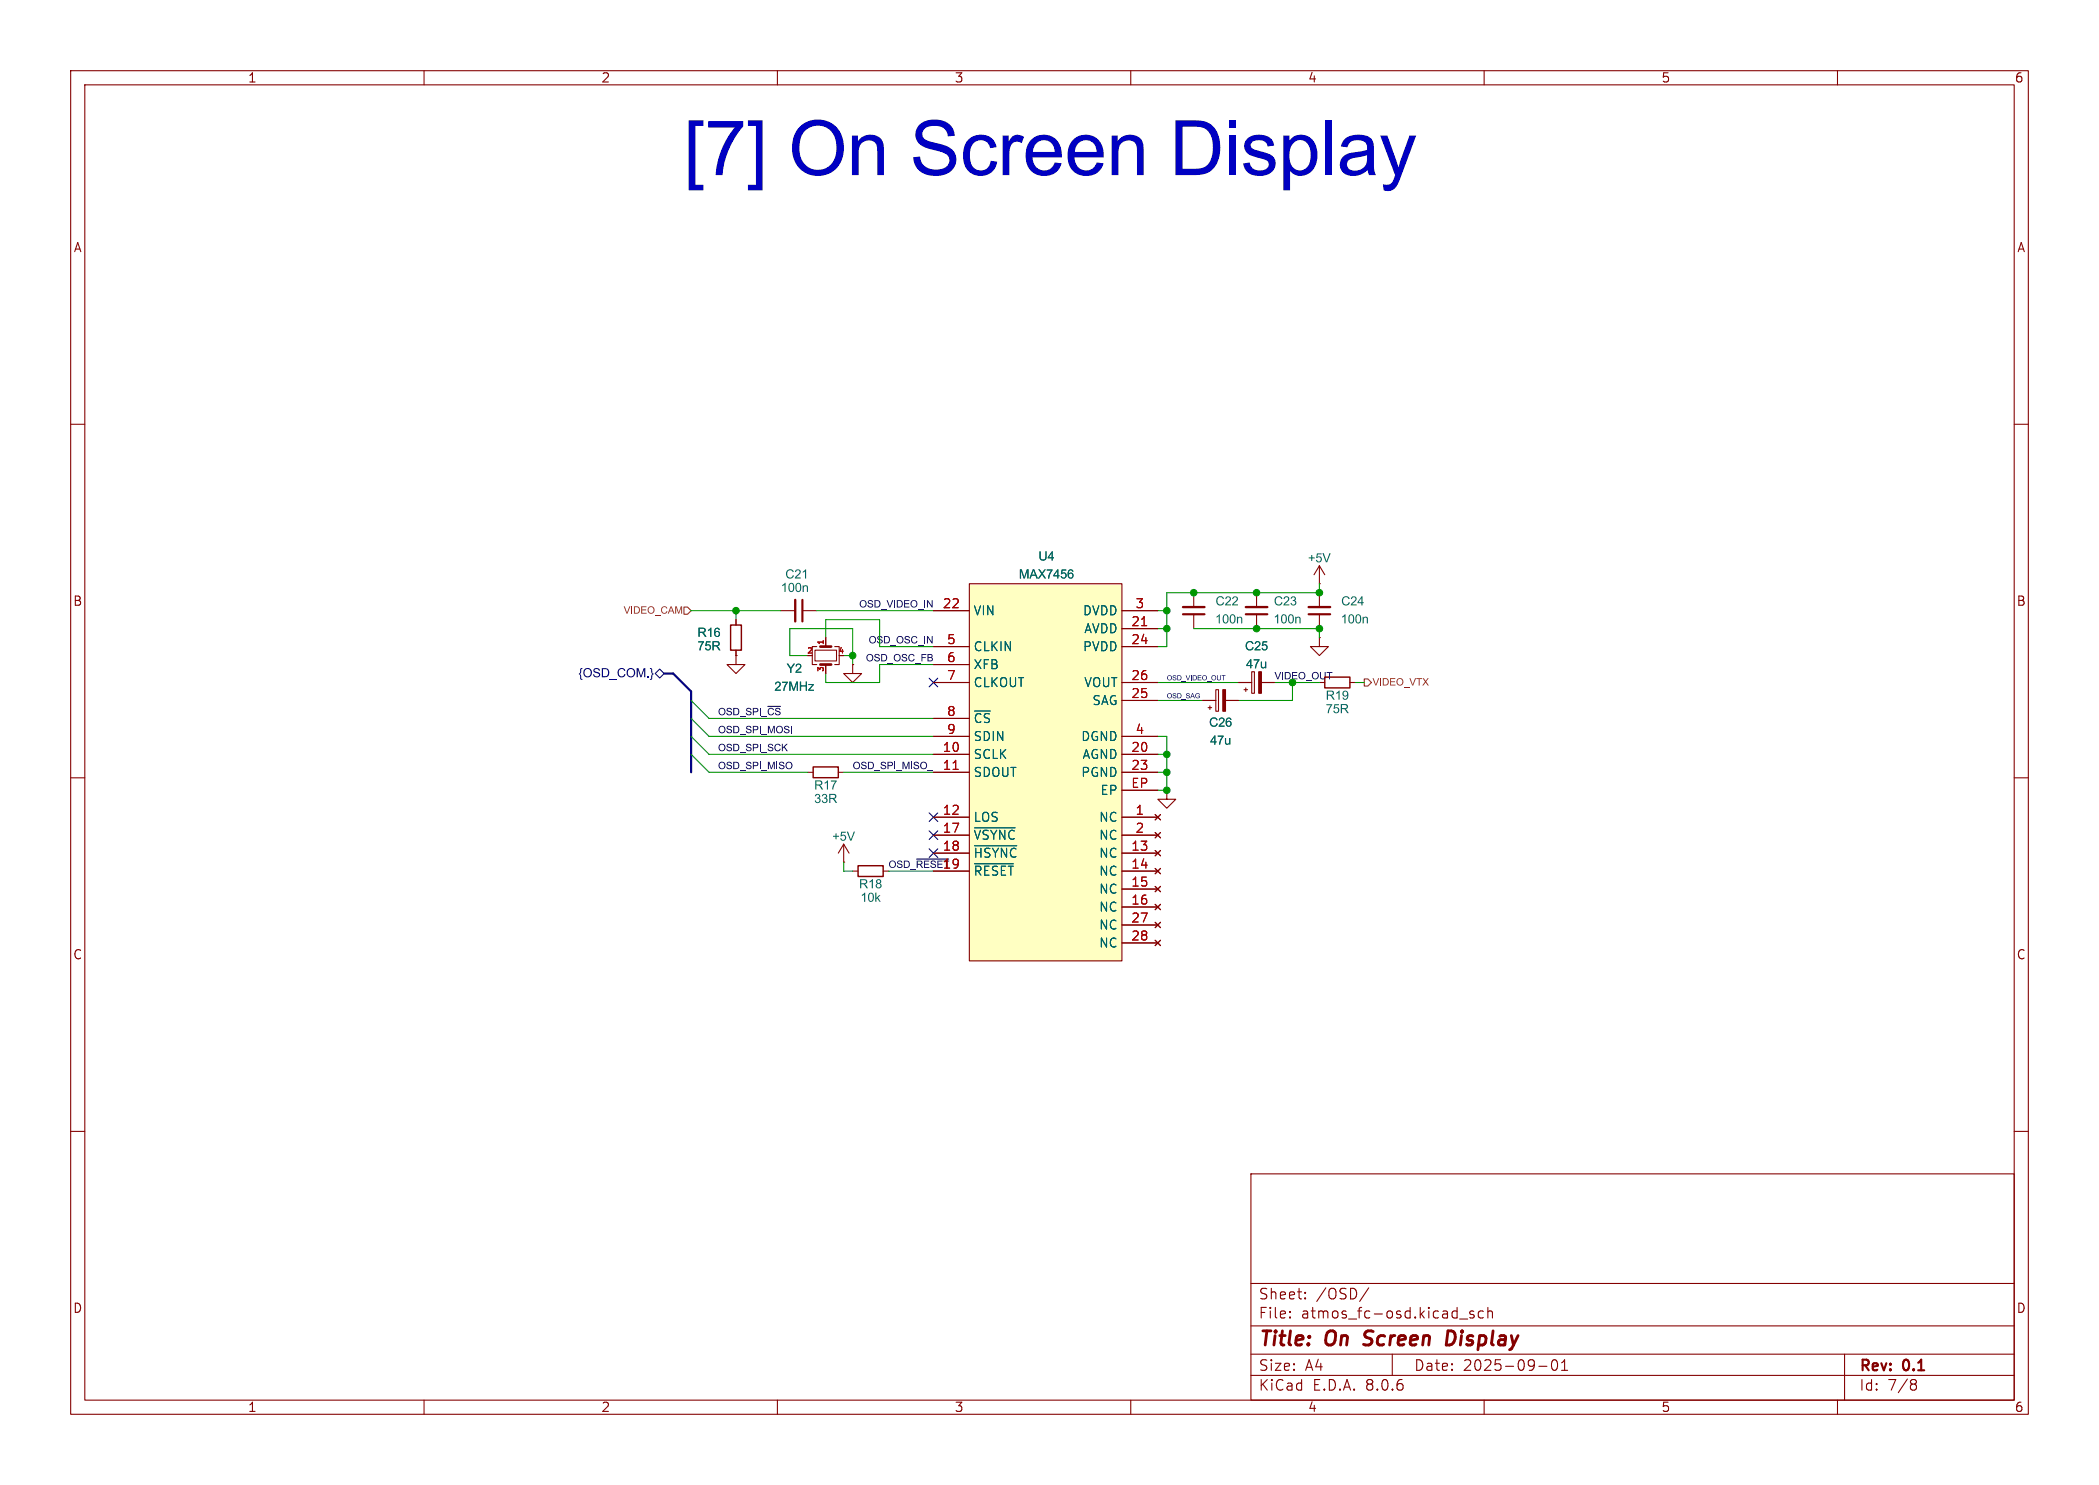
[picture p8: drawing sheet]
(kicad_sch
 (version 20231120)
 (generator "eeschema")
 (generator_version "8.0")
 (paper "A4")
 (title_block
  (title "On Screen Display")
  (date "2025-09-01")
  (rev "0.1"))
 (lib_symbols
  (symbol "+5V_1"
   (power)
   (pin_numbers hide)
   (pin_names
    (offset 0) hide) (exclude_from_sim no) (in_bom yes) (on_board yes)
   (property "Reference" "#PWR" (at 0 -3.81 0) (effects (font (size 1.27 1.27)) (hide yes)))
   (property "Value" "+5V" (at 0 3.556 0) (effects (font (size 1.27 1.27))))
   (property "Footprint" "" (at 0 0 0) (effects (font (size 1.27 1.27)) (hide yes)))
   (property "Datasheet" "" (at 0 0 0) (effects (font (size 1.27 1.27)) (hide yes)))
   (property "Description" "Power symbol creates a global label with name \"+5V\"" (at 0 0 0) (effects (font (size 1.27 1.27)) (hide yes)))
   (symbol "+5V_1_0_1"
    (polyline (pts (xy -0.762 1.27) (xy 0 2.54)) (stroke (width 0) (type default)) (fill (type none)))
    (polyline (pts (xy 0 0) (xy 0 2.54)) (stroke (width 0) (type default)) (fill (type none)))
    (polyline (pts (xy 0 2.54) (xy 0.762 1.27)) (stroke (width 0) (type default)) (fill (type none))))
   (symbol "+5V_1_1_1"
    (pin power_in line (at 0 0 90) (length 0) (name "~" (effects (font (size 1.27 1.27)))) (number "1" (effects (font (size 1.27 1.27)))))))
  (symbol "0_ic:MAX7456" (exclude_from_sim no) (in_bom yes) (on_board yes)
   (property "Reference" "U" (at 0 3.048 0) (effects (font (size 1.27 1.27))))
   (property "Value" "MAX7456" (at 0 1.016 0) (effects (font (size 1.27 1.27))))
   (property "Footprint" "" (at -5.08 0 0) (effects (font (size 1.27 1.27)) (hide yes)))
   (property "Datasheet" "https://www.google.com/url?sa=t&rct=j&q=&esrc=s&source=web&cd=&ved=2ahUKEwjF1sDRpPuCAxVWVKQEHdbJANoQFnoECBIQAQ&url=https%3A%2F%2Fwww.analog.com%2Fmedia%2Fen%2Ftechnical-documentation%2Fdata-sheets%2Fmax7456.pdf&usg=AOvVaw1dyt35otvhfZWKB7ahw57D&opi=89978449" (at -5.08 0 0) (effects (font (size 1.27 1.27)) (hide yes)))
   (property "Description" "Single-Channel Monochrome On-Screen Display with Integrated EEPROM" (at 0 0 0) (effects (font (size 1.27 1.27)) (hide yes)))
   (property "Manufacturer" "Analog Devices" (at 0 0 0) (effects (font (size 1.27 1.27)) (hide yes)))
   (symbol "MAX7456_1_1"
    (rectangle (start -10.16 0) (end 11.43 -53.34) (stroke (width 0) (type default)) (fill (type background)))
    (pin no_connect line (at 16.51 -33.02 180) (length 5.08) (name "NC" (effects (font (size 1.27 1.27)))) (number "1" (effects (font (size 1.27 1.27)))))
    (pin input line (at -15.24 -24.13 0) (length 5.08) (name "SCLK" (effects (font (size 1.27 1.27)))) (number "10" (effects (font (size 1.27 1.27)))))
    (pin output line (at -15.24 -26.67 0) (length 5.08) (name "SDOUT" (effects (font (size 1.27 1.27)))) (number "11" (effects (font (size 1.27 1.27)))))
    (pin passive line (at -15.24 -33.02 0) (length 5.08) (name "LOS" (effects (font (size 1.27 1.27)))) (number "12" (effects (font (size 1.27 1.27)))))
    (pin no_connect line (at 16.51 -38.1 180) (length 5.08) (name "NC" (effects (font (size 1.27 1.27)))) (number "13" (effects (font (size 1.27 1.27)))))
    (pin no_connect line (at 16.51 -40.64 180) (length 5.08) (name "NC" (effects (font (size 1.27 1.27)))) (number "14" (effects (font (size 1.27 1.27)))))
    (pin no_connect line (at 16.51 -43.18 180) (length 5.08) (name "NC" (effects (font (size 1.27 1.27)))) (number "15" (effects (font (size 1.27 1.27)))))
    (pin no_connect line (at 16.51 -45.72 180) (length 5.08) (name "NC" (effects (font (size 1.27 1.27)))) (number "16" (effects (font (size 1.27 1.27)))))
    (pin output line (at -15.24 -35.56 0) (length 5.08) (name "~{VSYNC}" (effects (font (size 1.27 1.27)))) (number "17" (effects (font (size 1.27 1.27)))))
    (pin output line (at -15.24 -38.1 0) (length 5.08) (name "~{HSYNC}" (effects (font (size 1.27 1.27)))) (number "18" (effects (font (size 1.27 1.27)))))
    (pin input line (at -15.24 -40.64 0) (length 5.08) (name "~{RESET}" (effects (font (size 1.27 1.27)))) (number "19" (effects (font (size 1.27 1.27)))))
    (pin no_connect line (at 16.51 -35.56 180) (length 5.08) (name "NC" (effects (font (size 1.27 1.27)))) (number "2" (effects (font (size 1.27 1.27)))))
    (pin power_in line (at 16.51 -24.13 180) (length 5.08) (name "AGND" (effects (font (size 1.27 1.27)))) (number "20" (effects (font (size 1.27 1.27)))))
    (pin power_in line (at 16.51 -6.35 180) (length 5.08) (name "AVDD" (effects (font (size 1.27 1.27)))) (number "21" (effects (font (size 1.27 1.27)))))
    (pin input line (at -15.24 -3.81 0) (length 5.08) (name "VIN" (effects (font (size 1.27 1.27)))) (number "22" (effects (font (size 1.27 1.27)))))
    (pin power_in line (at 16.51 -26.67 180) (length 5.08) (name "PGND" (effects (font (size 1.27 1.27)))) (number "23" (effects (font (size 1.27 1.27)))))
    (pin power_in line (at 16.51 -8.89 180) (length 5.08) (name "PVDD" (effects (font (size 1.27 1.27)))) (number "24" (effects (font (size 1.27 1.27)))))
    (pin input line (at 16.51 -16.51 180) (length 5.08) (name "SAG" (effects (font (size 1.27 1.27)))) (number "25" (effects (font (size 1.27 1.27)))))
    (pin output line (at 16.51 -13.97 180) (length 5.08) (name "VOUT" (effects (font (size 1.27 1.27)))) (number "26" (effects (font (size 1.27 1.27)))))
    (pin no_connect line (at 16.51 -48.26 180) (length 5.08) (name "NC" (effects (font (size 1.27 1.27)))) (number "27" (effects (font (size 1.27 1.27)))))
    (pin no_connect line (at 16.51 -50.8 180) (length 5.08) (name "NC" (effects (font (size 1.27 1.27)))) (number "28" (effects (font (size 1.27 1.27)))))
    (pin power_in line (at 16.51 -3.81 180) (length 5.08) (name "DVDD" (effects (font (size 1.27 1.27)))) (number "3" (effects (font (size 1.27 1.27)))))
    (pin power_in line (at 16.51 -21.59 180) (length 5.08) (name "DGND" (effects (font (size 1.27 1.27)))) (number "4" (effects (font (size 1.27 1.27)))))
    (pin passive line (at -15.24 -8.89 0) (length 5.08) (name "CLKIN" (effects (font (size 1.27 1.27)))) (number "5" (effects (font (size 1.27 1.27)))))
    (pin passive line (at -15.24 -11.43 0) (length 5.08) (name "XFB" (effects (font (size 1.27 1.27)))) (number "6" (effects (font (size 1.27 1.27)))))
    (pin passive line (at -15.24 -13.97 0) (length 5.08) (name "CLKOUT" (effects (font (size 1.27 1.27)))) (number "7" (effects (font (size 1.27 1.27)))))
    (pin input line (at -15.24 -19.05 0) (length 5.08) (name "~{CS}" (effects (font (size 1.27 1.27)))) (number "8" (effects (font (size 1.27 1.27)))))
    (pin input line (at -15.24 -21.59 0) (length 5.08) (name "SDIN" (effects (font (size 1.27 1.27)))) (number "9" (effects (font (size 1.27 1.27)))))
    (pin power_in line (at 16.51 -29.21 180) (length 5.08) (name "EP" (effects (font (size 1.27 1.27)))) (number "EP" (effects (font (size 1.27 1.27)))))))
  (symbol "Device:C_Polarized_Small"
   (pin_numbers hide)
   (pin_names
    (offset 0.254) hide) (exclude_from_sim no) (in_bom yes) (on_board yes)
   (property "Reference" "C" (at 0.254 1.778 0) (effects (font (size 1.27 1.27)) (justify left)))
   (property "Value" "C_Polarized_Small" (at 0.254 -2.032 0) (effects (font (size 1.27 1.27)) (justify left)))
   (property "Footprint" "" (at 0 0 0) (effects (font (size 1.27 1.27)) (hide yes)))
   (property "Datasheet" "~" (at 0 0 0) (effects (font (size 1.27 1.27)) (hide yes)))
   (property "Description" "Polarized capacitor, small symbol" (at 0 0 0) (effects (font (size 1.27 1.27)) (hide yes)))
   (symbol "C_Polarized_Small_0_1"
    (rectangle (start -1.524 -0.3048) (end 1.524 -0.6858) (stroke (width 0) (type default)) (fill (type outline)))
    (rectangle (start -1.524 0.6858) (end 1.524 0.3048) (stroke (width 0) (type default)) (fill (type none)))
    (polyline (pts (xy -1.27 1.524) (xy -0.762 1.524)) (stroke (width 0) (type default)) (fill (type none)))
    (polyline (pts (xy -1.016 1.27) (xy -1.016 1.778)) (stroke (width 0) (type default)) (fill (type none))))
   (symbol "C_Polarized_Small_1_1"
    (pin passive line (at 0 2.54 270) (length 1.8542) (name "~" (effects (font (size 1.27 1.27)))) (number "1" (effects (font (size 1.27 1.27)))))
    (pin passive line (at 0 -2.54 90) (length 1.8542) (name "~" (effects (font (size 1.27 1.27)))) (number "2" (effects (font (size 1.27 1.27)))))))
  (symbol "Device:C_Small"
   (pin_numbers hide)
   (pin_names
    (offset 0.254) hide) (exclude_from_sim no) (in_bom yes) (on_board yes)
   (property "Reference" "C" (at 0.254 1.778 0) (effects (font (size 1.27 1.27)) (justify left)))
   (property "Value" "C_Small" (at 0.254 -2.032 0) (effects (font (size 1.27 1.27)) (justify left)))
   (property "Footprint" "" (at 0 0 0) (effects (font (size 1.27 1.27)) (hide yes)))
   (property "Datasheet" "~" (at 0 0 0) (effects (font (size 1.27 1.27)) (hide yes)))
   (property "Description" "Unpolarized capacitor, small symbol" (at 0 0 0) (effects (font (size 1.27 1.27)) (hide yes)))
   (symbol "C_Small_0_1"
    (polyline (pts (xy -1.524 -0.508) (xy 1.524 -0.508)) (stroke (width 0.3302) (type default)) (fill (type none)))
    (polyline (pts (xy -1.524 0.508) (xy 1.524 0.508)) (stroke (width 0.3048) (type default)) (fill (type none))))
   (symbol "C_Small_1_1"
    (pin passive line (at 0 2.54 270) (length 2.032) (name "~" (effects (font (size 1.27 1.27)))) (number "1" (effects (font (size 1.27 1.27)))))
    (pin passive line (at 0 -2.54 90) (length 2.032) (name "~" (effects (font (size 1.27 1.27)))) (number "2" (effects (font (size 1.27 1.27)))))))
  (symbol "Device:Crystal_GND24_Small"
   (pin_names
    (offset 1.016) hide) (exclude_from_sim no) (in_bom yes) (on_board yes)
   (property "Reference" "Y" (at 1.27 4.445 0) (effects (font (size 1.27 1.27)) (justify left)))
   (property "Value" "Crystal_GND24_Small" (at 1.27 2.54 0) (effects (font (size 1.27 1.27)) (justify left)))
   (property "Footprint" "" (at 0 0 0) (effects (font (size 1.27 1.27)) (hide yes)))
   (property "Datasheet" "~" (at 0 0 0) (effects (font (size 1.27 1.27)) (hide yes)))
   (property "Description" "Four pin crystal, GND on pins 2 and 4, small symbol" (at 0 0 0) (effects (font (size 1.27 1.27)) (hide yes)))
   (symbol "Crystal_GND24_Small_0_1"
    (rectangle (start -0.762 -1.524) (end 0.762 1.524) (stroke (width 0) (type default)) (fill (type none)))
    (polyline (pts (xy -1.27 -0.762) (xy -1.27 0.762)) (stroke (width 0.381) (type default)) (fill (type none)))
    (polyline (pts (xy 1.27 -0.762) (xy 1.27 0.762)) (stroke (width 0.381) (type default)) (fill (type none)))
    (polyline (pts (xy -1.27 -1.27) (xy -1.27 -1.905) (xy 1.27 -1.905) (xy 1.27 -1.27)) (stroke (width 0) (type default)) (fill (type none)))
    (polyline (pts (xy -1.27 1.27) (xy -1.27 1.905) (xy 1.27 1.905) (xy 1.27 1.27)) (stroke (width 0) (type default)) (fill (type none))))
   (symbol "Crystal_GND24_Small_1_1"
    (pin passive line (at -2.54 0 0) (length 1.27) (name "1" (effects (font (size 1.27 1.27)))) (number "1" (effects (font (size 0.762 0.762)))))
    (pin passive line (at 0 -2.54 90) (length 0.635) (name "2" (effects (font (size 1.27 1.27)))) (number "2" (effects (font (size 0.762 0.762)))))
    (pin passive line (at 2.54 0 180) (length 1.27) (name "3" (effects (font (size 1.27 1.27)))) (number "3" (effects (font (size 0.762 0.762)))))
    (pin passive line (at 0 2.54 270) (length 0.635) (name "4" (effects (font (size 1.27 1.27)))) (number "4" (effects (font (size 0.762 0.762)))))))
  (symbol "Device:R_Small"
   (pin_numbers hide)
   (pin_names
    (offset 0.254) hide) (exclude_from_sim no) (in_bom yes) (on_board yes)
   (property "Reference" "R" (at 0.762 0.508 0) (effects (font (size 1.27 1.27)) (justify left)))
   (property "Value" "R_Small" (at 0.762 -1.016 0) (effects (font (size 1.27 1.27)) (justify left)))
   (property "Footprint" "" (at 0 0 0) (effects (font (size 1.27 1.27)) (hide yes)))
   (property "Datasheet" "~" (at 0 0 0) (effects (font (size 1.27 1.27)) (hide yes)))
   (property "Description" "Resistor, small symbol" (at 0 0 0) (effects (font (size 1.27 1.27)) (hide yes)))
   (symbol "R_Small_0_1"
    (rectangle (start -0.762 1.778) (end 0.762 -1.778) (stroke (width 0.2032) (type default)) (fill (type none))))
   (symbol "R_Small_1_1"
    (pin passive line (at 0 2.54 270) (length 0.762) (name "~" (effects (font (size 1.27 1.27)))) (number "1" (effects (font (size 1.27 1.27)))))
    (pin passive line (at 0 -2.54 90) (length 0.762) (name "~" (effects (font (size 1.27 1.27)))) (number "2" (effects (font (size 1.27 1.27)))))))
  (symbol "GND_1"
   (power)
   (pin_numbers hide)
   (pin_names
    (offset 0) hide) (exclude_from_sim no) (in_bom yes) (on_board yes)
   (property "Reference" "#PWR" (at 0 -6.35 0) (effects (font (size 1.27 1.27)) (hide yes)))
   (property "Value" "GND" (at 0 -3.81 0) (effects (font (size 1.27 1.27))))
   (property "Footprint" "" (at 0 0 0) (effects (font (size 1.27 1.27)) (hide yes)))
   (property "Datasheet" "" (at 0 0 0) (effects (font (size 1.27 1.27)) (hide yes)))
   (property "Description" "Power symbol creates a global label with name \"GND\" , ground" (at 0 0 0) (effects (font (size 1.27 1.27)) (hide yes)))
   (symbol "GND_1_0_1"
    (polyline (pts (xy 0 0) (xy 0 -1.27) (xy 1.27 -1.27) (xy 0 -2.54) (xy -1.27 -1.27) (xy 0 -1.27)) (stroke (width 0) (type default)) (fill (type none))))
   (symbol "GND_1_1_1"
    (pin power_in line (at 0 0 270) (length 0) (name "~" (effects (font (size 1.27 1.27)))) (number "1" (effects (font (size 1.27 1.27))))))))
 (junction
  (at 186.69 83.82)
  (diameter 0)
  (color 0 0 0 0))
 (junction
  (at 186.69 88.9)
  (diameter 0)
  (color 0 0 0 0))
 (junction
  (at 177.8 83.82)
  (diameter 0)
  (color 0 0 0 0))
 (junction
  (at 165.1 86.36)
  (diameter 0)
  (color 0 0 0 0))
 (junction
  (at 177.8 88.9)
  (diameter 0)
  (color 0 0 0 0))
 (junction
  (at 182.88 96.52)
  (diameter 0)
  (color 0 0 0 0))
 (junction
  (at 165.1 88.9)
  (diameter 0)
  (color 0 0 0 0))
 (junction
  (at 165.1 106.68)
  (diameter 0)
  (color 0 0 0 0))
 (junction
  (at 120.65 92.71)
  (diameter 0)
  (color 0 0 0 0))
 (junction
  (at 104.14 86.36)
  (diameter 0)
  (color 0 0 0 0))
 (junction
  (at 168.91 83.82)
  (diameter 0)
  (color 0 0 0 0))
 (junction
  (at 165.1 111.76)
  (diameter 0)
  (color 0 0 0 0))
 (junction
  (at 165.1 109.22)
  (diameter 0)
  (color 0 0 0 0))
 (no_connect
  (at 132.08 115.57))
 (no_connect
  (at 132.08 120.65))
 (no_connect
  (at 132.08 118.11))
 (no_connect
  (at 132.08 96.52))
 (bus_entry
  (at 97.79 99.06)
  (size 2.54 2.54)
  (stroke (width 0) (type default)))
 (bus_entry
  (at 97.79 104.14)
  (size 2.54 2.54)
  (stroke (width 0) (type default)))
 (bus_entry
  (at 97.79 106.68)
  (size 2.54 2.54)
  (stroke (width 0) (type default)))
 (bus_entry
  (at 97.79 101.6)
  (size 2.54 2.54)
  (stroke (width 0) (type default)))
 (wire
  (pts (xy 168.91 88.9) (xy 177.8 88.9))
  (stroke (width 0) (type default)))
 (wire
  (pts (xy 104.14 87.63) (xy 104.14 86.36))
  (stroke (width 0) (type default)))
 (wire
  (pts (xy 182.88 96.52) (xy 186.69 96.52))
  (stroke (width 0) (type default)))
 (wire
  (pts (xy 165.1 104.14) (xy 165.1 106.68))
  (stroke (width 0) (type default)))
 (wire
  (pts (xy 124.46 93.98) (xy 132.08 93.98))
  (stroke (width 0) (type default)))
 (wire
  (pts (xy 163.83 106.68) (xy 165.1 106.68))
  (stroke (width 0) (type default)))
 (wire
  (pts (xy 104.14 86.36) (xy 110.49 86.36))
  (stroke (width 0) (type default)))
 (wire
  (pts (xy 163.83 111.76) (xy 165.1 111.76))
  (stroke (width 0) (type default)))
 (wire
  (pts (xy 116.84 87.63) (xy 116.84 90.17))
  (stroke (width 0) (type default)))
 (wire
  (pts (xy 100.33 109.22) (xy 114.3 109.22))
  (stroke (width 0) (type default)))
 (wire
  (pts (xy 186.69 82.55) (xy 186.69 83.82))
  (stroke (width 0) (type default)))
 (wire
  (pts (xy 182.88 96.52) (xy 180.34 96.52))
  (stroke (width 0) (type default)))
 (wire
  (pts (xy 163.83 96.52) (xy 175.26 96.52))
  (stroke (width 0) (type default)))
 (wire
  (pts (xy 165.1 109.22) (xy 165.1 111.76))
  (stroke (width 0) (type default)))
 (bus
  (pts (xy 97.79 104.14) (xy 97.79 106.68))
  (stroke (width 0) (type default)))
 (wire
  (pts (xy 163.83 104.14) (xy 165.1 104.14))
  (stroke (width 0) (type default)))
 (bus
  (pts (xy 97.79 101.6) (xy 97.79 104.14))
  (stroke (width 0) (type default)))
 (wire
  (pts (xy 182.88 99.06) (xy 182.88 96.52))
  (stroke (width 0) (type default)))
 (wire
  (pts (xy 100.33 101.6) (xy 132.08 101.6))
  (stroke (width 0) (type default)))
 (wire
  (pts (xy 97.79 86.36) (xy 104.14 86.36))
  (stroke (width 0) (type default)))
 (bus
  (pts (xy 95.25 95.25) (xy 93.98 95.25))
  (stroke (width 0) (type default)))
 (wire
  (pts (xy 125.73 123.19) (xy 132.08 123.19))
  (stroke (width 0) (type default)))
 (wire
  (pts (xy 177.8 83.82) (xy 186.69 83.82))
  (stroke (width 0) (type default)))
 (wire
  (pts (xy 163.83 88.9) (xy 165.1 88.9))
  (stroke (width 0) (type default)))
 (wire
  (pts (xy 175.26 99.06) (xy 182.88 99.06))
  (stroke (width 0) (type default)))
 (wire
  (pts (xy 116.84 95.25) (xy 116.84 96.52))
  (stroke (width 0) (type default)))
 (wire
  (pts (xy 120.65 123.19) (xy 119.38 123.19))
  (stroke (width 0) (type default)))
 (bus
  (pts (xy 95.25 95.25) (xy 97.79 97.79))
  (stroke (width 0) (type default)))
 (wire
  (pts (xy 165.1 83.82) (xy 165.1 86.36))
  (stroke (width 0) (type default)))
 (wire
  (pts (xy 165.1 88.9) (xy 165.1 91.44))
  (stroke (width 0) (type default)))
 (wire
  (pts (xy 100.33 104.14) (xy 132.08 104.14))
  (stroke (width 0) (type default)))
 (wire
  (pts (xy 119.38 123.19) (xy 119.38 121.92))
  (stroke (width 0) (type default)))
 (wire
  (pts (xy 111.76 92.71) (xy 111.76 88.9))
  (stroke (width 0) (type default)))
 (wire
  (pts (xy 165.1 86.36) (xy 165.1 88.9))
  (stroke (width 0) (type default)))
 (wire
  (pts (xy 191.77 96.52) (xy 193.04 96.52))
  (stroke (width 0) (type default)))
 (bus
  (pts (xy 97.79 106.68) (xy 97.79 109.22))
  (stroke (width 0) (type default)))
 (wire
  (pts (xy 163.83 99.06) (xy 170.18 99.06))
  (stroke (width 0) (type default)))
 (wire
  (pts (xy 177.8 88.9) (xy 186.69 88.9))
  (stroke (width 0) (type default)))
 (wire
  (pts (xy 124.46 87.63) (xy 116.84 87.63))
  (stroke (width 0) (type default)))
 (wire
  (pts (xy 163.83 86.36) (xy 165.1 86.36))
  (stroke (width 0) (type default)))
 (wire
  (pts (xy 165.1 106.68) (xy 165.1 109.22))
  (stroke (width 0) (type default)))
 (wire
  (pts (xy 163.83 109.22) (xy 165.1 109.22))
  (stroke (width 0) (type default)))
 (wire
  (pts (xy 124.46 91.44) (xy 124.46 87.63))
  (stroke (width 0) (type default)))
 (wire
  (pts (xy 119.38 109.22) (xy 132.08 109.22))
  (stroke (width 0) (type default)))
 (wire
  (pts (xy 165.1 83.82) (xy 168.91 83.82))
  (stroke (width 0) (type default)))
 (wire
  (pts (xy 120.65 92.71) (xy 119.38 92.71))
  (stroke (width 0) (type default)))
 (wire
  (pts (xy 163.83 91.44) (xy 165.1 91.44))
  (stroke (width 0) (type default)))
 (wire
  (pts (xy 111.76 92.71) (xy 114.3 92.71))
  (stroke (width 0) (type default)))
 (wire
  (pts (xy 100.33 106.68) (xy 132.08 106.68))
  (stroke (width 0) (type default)))
 (bus
  (pts (xy 97.79 99.06) (xy 97.79 101.6))
  (stroke (width 0) (type default)))
 (wire
  (pts (xy 120.65 88.9) (xy 120.65 92.71))
  (stroke (width 0) (type default)))
 (wire
  (pts (xy 124.46 93.98) (xy 124.46 96.52))
  (stroke (width 0) (type default)))
 (wire
  (pts (xy 115.57 86.36) (xy 132.08 86.36))
  (stroke (width 0) (type default)))
 (wire
  (pts (xy 186.69 90.17) (xy 186.69 88.9))
  (stroke (width 0) (type default)))
 (wire
  (pts (xy 111.76 88.9) (xy 120.65 88.9))
  (stroke (width 0) (type default)))
 (wire
  (pts (xy 124.46 91.44) (xy 132.08 91.44))
  (stroke (width 0) (type default)))
 (wire
  (pts (xy 124.46 96.52) (xy 116.84 96.52))
  (stroke (width 0) (type default)))
 (wire
  (pts (xy 120.65 92.71) (xy 120.65 93.98))
  (stroke (width 0) (type default)))
 (bus
  (pts (xy 97.79 97.79) (xy 97.79 99.06))
  (stroke (width 0) (type default)))
 (wire
  (pts (xy 168.91 83.82) (xy 177.8 83.82))
  (stroke (width 0) (type default)))
 (text_box "[${#}] ${TITLE}"
  (exclude_from_sim no)
  (at 11.43 11.43 0)
  (size 274.32 22.86)
  (stroke (width -0.0001) (type default))
  (fill (type none))
  (effects (font
    (face "Arial") (size 7.62 7.62)) (justify top)))
 (label "OSD_SPI_MOSI"
  (at 101.6 104.14 0)
  (fields_autoplaced yes)
  (effects (font
    (face "Arial") (size 1.016 1.016)) (justify left bottom)))
 (label "OSD_SPI_SCK"
  (at 101.6 106.68 0)
  (fields_autoplaced yes)
  (effects (font
    (face "Arial") (size 1.016 1.016)) (justify left bottom)))
 (label "OSD_SPI_MISO_"
  (at 120.65 109.22 0)
  (fields_autoplaced yes)
  (effects (font
    (face "Arial") (size 1.016 1.016)) (justify left bottom)))
 (label "OSD_SPI_MISO"
  (at 101.6 109.22 0)
  (fields_autoplaced yes)
  (effects (font
    (face "Arial") (size 1.016 1.016)) (justify left bottom)))
 (label "VIDEO_OUT"
  (at 180.34 96.52 0)
  (fields_autoplaced yes)
  (effects (font
    (face "Arial") (size 1.016 1.016)) (justify left bottom)))
 (label "OSD_SPI_~{CS}"
  (at 101.6 101.6 0)
  (fields_autoplaced yes)
  (effects (font
    (face "Arial") (size 1.016 1.016)) (justify left bottom)))
 (label "OSD_~{RESET}"
  (at 125.73 123.19 0)
  (fields_autoplaced yes)
  (effects (font
    (face "Arial") (size 1.016 1.016)) (justify left bottom)))
 (label "OSD_VIDEO_IN"
  (at 132.08 86.36 180)
  (fields_autoplaced yes)
  (effects (font
    (face "Arial") (size 1.016 1.016)) (justify right bottom)))
 (label "OSD_OSC_FB"
  (at 132.08 93.98 180)
  (fields_autoplaced yes)
  (effects (font
    (face "Arial") (size 1.016 1.016)) (justify right bottom)))
 (label "OSD_VIDEO_OUT"
  (at 165.1 96.52 0)
  (fields_autoplaced yes)
  (effects (font
    (face "Arial") (size 0.7 0.7)) (justify left bottom)))
 (label "OSD_SAG"
  (at 165.1 99.06 0)
  (fields_autoplaced yes)
  (effects (font
    (face "Arial") (size 0.7 0.7)) (justify left bottom)))
 (label "OSD_OSC_IN"
  (at 132.08 91.44 180)
  (fields_autoplaced yes)
  (effects (font
    (face "Arial") (size 1.016 1.016)) (justify right bottom)))
 (hierarchical_label "VIDEO_VTX"
  (shape output)
  (at 193.04 96.52 0)
  (fields_autoplaced yes)
  (effects (font
    (face "Arial") (size 1.016 1.016)) (justify left)))
 (hierarchical_label "{OSD_COM.}"
  (shape bidirectional)
  (at 93.98 95.25 180)
  (fields_autoplaced yes)
  (effects (font
    (face "Arial") (size 1.27 1.27)) (justify right)))
 (hierarchical_label "VIDEO_CAM"
  (shape input)
  (at 97.79 86.36 180)
  (fields_autoplaced yes)
  (effects (font
    (face "Arial") (size 1.016 1.016)) (justify right)))
 (symbol
  (lib_name "+5V_1")
  (lib_id "power:+5V")
  (at 186.69 82.55 0)
  (unit 1)
  (exclude_from_sim no)
  (in_bom yes)
  (on_board yes)
  (dnp no)
  (property "Reference" "#PWR029" (at 186.69 86.36 0) (effects (font
    (face "Arial") (size 1.27 1.27)) (hide yes)))
  (property "Value" "+5V" (at 186.69 78.994 0) (effects (font
    (face "Arial") (size 1.27 1.27))))
  (property "Footprint" "" (at 186.69 82.55 0) (effects (font
    (face "Arial") (size 1.27 1.27)) (hide yes)))
  (property "Datasheet" "" (at 186.69 82.55 0) (effects (font
    (face "Arial") (size 1.27 1.27)) (hide yes)))
  (property "Description" "Power symbol creates a global label with name \"+5V\"" (at 186.69 82.55 0) (effects (font
    (face "Arial") (size 1.27 1.27)) (hide yes)))
  (pin "1"))
 (symbol
  (lib_name "GND_1")
  (lib_id "power:GND")
  (at 104.14 92.71 0)
  (unit 1)
  (exclude_from_sim no)
  (in_bom yes)
  (on_board yes)
  (dnp no)
  (property "Reference" "#PWR031" (at 104.14 99.06 0) (effects (font
    (face "Arial") (size 1.27 1.27)) (hide yes)))
  (property "Value" "GND" (at 104.14 96.774 0) (effects (font
    (face "Arial") (size 1.27 1.27)) (hide yes)))
  (property "Footprint" "" (at 104.14 92.71 0) (effects (font
    (face "Arial") (size 1.27 1.27)) (hide yes)))
  (property "Datasheet" "" (at 104.14 92.71 0) (effects (font
    (face "Arial") (size 1.27 1.27)) (hide yes)))
  (property "Description" "Power symbol creates a global label with name \"GND\" , ground" (at 104.14 92.71 0) (effects (font
    (face "Arial") (size 1.27 1.27)) (hide yes)))
  (pin "1"))
 (symbol
  (lib_id "Device:C_Small")
  (at 113.03 86.36 270)
  (unit 1)
  (exclude_from_sim no)
  (in_bom yes)
  (on_board yes)
  (dnp no)
  (property "Reference" "C21" (at 111.125 81.28 90) (effects (font
    (face "Arial") (size 1.27 1.27)) (justify left)))
  (property "Value" "100n" (at 110.49 83.185 90) (effects (font
    (face "Arial") (size 1.27 1.27)) (justify left)))
  (property "Footprint" "Capacitor_SMD:C_0402_1005Metric" (at 113.03 86.36 0) (effects (font
    (face "Arial") (size 1.27 1.27)) (hide yes)))
  (property "Datasheet" "~" (at 113.03 86.36 0) (effects (font
    (face "Arial") (size 1.27 1.27)) (hide yes)))
  (property "Description" "Multilayer Ceramic Capacitors MLCC - SMD/SMT 16V 0.1uF X7R 0402 10 %" (at 113.03 86.36 0) (effects (font
    (face "Arial") (size 1.27 1.27)) (hide yes)))
  (property "Manufacturer" "TAIYO YUDEN" (at 113.03 86.36 0) (effects (font
    (face "Arial") (size 1.27 1.27)) (hide yes)))
  (property "Mfr Part Number" "MSASE105SB7104KFNA01" (at 113.03 86.36 0) (effects (font
    (face "Arial") (size 1.27 1.27)) (hide yes)))
  (pin "1")
  (pin "2"))
 (symbol
  (lib_id "Device:C_Polarized_Small")
  (at 177.8 96.52 90)
  (unit 1)
  (exclude_from_sim no)
  (in_bom yes)
  (on_board yes)
  (dnp no)
  (property "Reference" "C25" (at 177.8 91.44 90) (effects (font
    (face "Arial") (size 1.27 1.27))))
  (property "Value" "47u" (at 177.8 93.98 90) (effects (font
    (face "Arial") (size 1.27 1.27))))
  (property "Footprint" "Capacitor_Tantalum_SMD:CP_EIA-2012-12_Kemet-R" (at 177.8 96.52 0) (effects (font
    (face "Arial") (size 1.27 1.27)) (hide yes)))
  (property "Datasheet" "https://datasheets.kyocera-avx.com/F98.pdf" (at 177.8 96.52 0) (effects (font
    (face "Arial") (size 1.27 1.27)) (hide yes)))
  (property "Description" "Tantalum Capacitors - Solid SMD 10V 47uF 0805 Tol +/-20%" (at 177.8 96.52 0) (effects (font
    (face "Arial") (size 1.27 1.27)) (hide yes)))
  (property "Manufacturer" "KYOCERA AVX" (at 177.8 96.52 0) (effects (font
    (face "Arial") (size 1.27 1.27)) (hide yes)))
  (property "Mfr Part Number" "F981A476MSAAS1" (at 177.8 96.52 0) (effects (font
    (face "Arial") (size 1.27 1.27)) (hide yes)))
  (pin "1")
  (pin "2"))
 (symbol
  (lib_id "Device:C_Small")
  (at 177.8 86.36 180)
  (unit 1)
  (exclude_from_sim no)
  (in_bom yes)
  (on_board yes)
  (dnp no)
  (property "Reference" "C23" (at 183.515 85.09 0) (effects (font
    (face "Arial") (size 1.27 1.27)) (justify left)))
  (property "Value" "100n" (at 184.15 87.63 0) (effects (font
    (face "Arial") (size 1.27 1.27)) (justify left)))
  (property "Footprint" "Capacitor_SMD:C_0402_1005Metric" (at 177.8 86.36 0) (effects (font
    (face "Arial") (size 1.27 1.27)) (hide yes)))
  (property "Datasheet" "~" (at 177.8 86.36 0) (effects (font
    (face "Arial") (size 1.27 1.27)) (hide yes)))
  (property "Description" "Multilayer Ceramic Capacitors MLCC - SMD/SMT 16V 0.1uF X7R 0402 10 %" (at 177.8 86.36 0) (effects (font
    (face "Arial") (size 1.27 1.27)) (hide yes)))
  (property "Manufacturer" "TAIYO YUDEN" (at 177.8 86.36 0) (effects (font
    (face "Arial") (size 1.27 1.27)) (hide yes)))
  (property "Mfr Part Number" "MSASE105SB7104KFNA01" (at 177.8 86.36 0) (effects (font
    (face "Arial") (size 1.27 1.27)) (hide yes)))
  (pin "1")
  (pin "2"))
 (symbol
  (lib_name "GND_1")
  (lib_id "power:GND")
  (at 120.65 93.98 0)
  (unit 1)
  (exclude_from_sim no)
  (in_bom yes)
  (on_board yes)
  (dnp no)
  (property "Reference" "#PWR033" (at 120.65 100.33 0) (effects (font
    (face "Arial") (size 1.27 1.27)) (hide yes)))
  (property "Value" "GND" (at 120.65 98.044 0) (effects (font
    (face "Arial") (size 1.27 1.27)) (hide yes)))
  (property "Footprint" "" (at 120.65 93.98 0) (effects (font
    (face "Arial") (size 1.27 1.27)) (hide yes)))
  (property "Datasheet" "" (at 120.65 93.98 0) (effects (font
    (face "Arial") (size 1.27 1.27)) (hide yes)))
  (property "Description" "Power symbol creates a global label with name \"GND\" , ground" (at 120.65 93.98 0) (effects (font
    (face "Arial") (size 1.27 1.27)) (hide yes)))
  (pin "1"))
 (symbol
  (lib_id "Device:R_Small")
  (at 104.14 90.17 180)
  (unit 1)
  (exclude_from_sim no)
  (in_bom yes)
  (on_board yes)
  (dnp no)
  (property "Reference" "R16" (at 100.33 89.535 0) (effects (font
    (face "Arial") (size 1.27 1.27))))
  (property "Value" "75R" (at 100.33 91.44 0) (effects (font
    (face "Arial") (size 1.27 1.27))))
  (property "Footprint" "Resistor_SMD:R_0402_1005Metric" (at 104.14 90.17 0) (effects (font
    (face "Arial") (size 1.27 1.27)) (hide yes)))
  (property "Datasheet" "~" (at 104.14 90.17 0) (effects (font
    (face "Arial") (size 1.27 1.27)) (hide yes)))
  (property "Description" "Thick Film Resistors - SMD 1/16watt 75ohms 1%" (at 104.14 90.17 0) (effects (font
    (face "Arial") (size 1.27 1.27)) (hide yes)))
  (property "Manufacturer" "Vishay / Dale" (at 104.14 90.17 0) (effects (font
    (face "Arial") (size 1.27 1.27)) (hide yes)))
  (property "Mfr Part Number" "CRCW040275R0FKED" (at 104.14 90.17 0) (effects (font
    (face "Arial") (size 1.27 1.27)) (hide yes)))
  (pin "1")
  (pin "2"))
 (symbol
  (lib_id "Device:C_Small")
  (at 168.91 86.36 180)
  (unit 1)
  (exclude_from_sim no)
  (in_bom yes)
  (on_board yes)
  (dnp no)
  (property "Reference" "C22" (at 175.26 85.09 0) (effects (font
    (face "Arial") (size 1.27 1.27)) (justify left)))
  (property "Value" "100n" (at 175.895 87.63 0) (effects (font
    (face "Arial") (size 1.27 1.27)) (justify left)))
  (property "Footprint" "Capacitor_SMD:C_0402_1005Metric" (at 168.91 86.36 0) (effects (font
    (face "Arial") (size 1.27 1.27)) (hide yes)))
  (property "Datasheet" "~" (at 168.91 86.36 0) (effects (font
    (face "Arial") (size 1.27 1.27)) (hide yes)))
  (property "Description" "Multilayer Ceramic Capacitors MLCC - SMD/SMT 16V 0.1uF X7R 0402 10 %" (at 168.91 86.36 0) (effects (font
    (face "Arial") (size 1.27 1.27)) (hide yes)))
  (property "Manufacturer" "TAIYO YUDEN" (at 168.91 86.36 0) (effects (font
    (face "Arial") (size 1.27 1.27)) (hide yes)))
  (property "Mfr Part Number" "MSASE105SB7104KFNA01" (at 168.91 86.36 0) (effects (font
    (face "Arial") (size 1.27 1.27)) (hide yes)))
  (pin "1")
  (pin "2"))
 (symbol
  (lib_name "+5V_1")
  (lib_id "power:+5V")
  (at 119.38 121.92 0)
  (unit 1)
  (exclude_from_sim no)
  (in_bom yes)
  (on_board yes)
  (dnp no)
  (property "Reference" "#PWR038" (at 119.38 125.73 0) (effects (font
    (face "Arial") (size 1.27 1.27)) (hide yes)))
  (property "Value" "+5V" (at 119.38 118.364 0) (effects (font
    (face "Arial") (size 1.27 1.27))))
  (property "Footprint" "" (at 119.38 121.92 0) (effects (font
    (face "Arial") (size 1.27 1.27)) (hide yes)))
  (property "Datasheet" "" (at 119.38 121.92 0) (effects (font
    (face "Arial") (size 1.27 1.27)) (hide yes)))
  (property "Description" "Power symbol creates a global label with name \"+5V\"" (at 119.38 121.92 0) (effects (font
    (face "Arial") (size 1.27 1.27)) (hide yes)))
  (pin "1"))
 (symbol
  (lib_id "Device:C_Polarized_Small")
  (at 172.72 99.06 90)
  (unit 1)
  (exclude_from_sim no)
  (in_bom yes)
  (on_board yes)
  (dnp no)
  (property "Reference" "C26" (at 172.72 102.235 90) (effects (font
    (face "Arial") (size 1.27 1.27))))
  (property "Value" "47u" (at 172.72 104.775 90) (effects (font
    (face "Arial") (size 1.27 1.27))))
  (property "Footprint" "Capacitor_Tantalum_SMD:CP_EIA-2012-12_Kemet-R" (at 172.72 99.06 0) (effects (font
    (face "Arial") (size 1.27 1.27)) (hide yes)))
  (property "Datasheet" "https://datasheets.kyocera-avx.com/F98.pdf" (at 172.72 99.06 0) (effects (font
    (face "Arial") (size 1.27 1.27)) (hide yes)))
  (property "Description" "Tantalum Capacitors - Solid SMD 10V 47uF 0805 Tol +/-20%" (at 172.72 99.06 0) (effects (font
    (face "Arial") (size 1.27 1.27)) (hide yes)))
  (property "Manufacturer" "KYOCERA AVX" (at 172.72 99.06 0) (effects (font
    (face "Arial") (size 1.27 1.27)) (hide yes)))
  (property "Mfr Part Number" "F981A476MSAAS1" (at 172.72 99.06 0) (effects (font
    (face "Arial") (size 1.27 1.27)) (hide yes)))
  (pin "1")
  (pin "2"))
 (symbol
  (lib_id "Device:C_Small")
  (at 186.69 86.36 180)
  (unit 1)
  (exclude_from_sim no)
  (in_bom yes)
  (on_board yes)
  (dnp no)
  (property "Reference" "C24" (at 193.04 85.09 0) (effects (font
    (face "Arial") (size 1.27 1.27)) (justify left)))
  (property "Value" "100n" (at 193.675 87.63 0) (effects (font
    (face "Arial") (size 1.27 1.27)) (justify left)))
  (property "Footprint" "Capacitor_SMD:C_0402_1005Metric" (at 186.69 86.36 0) (effects (font
    (face "Arial") (size 1.27 1.27)) (hide yes)))
  (property "Datasheet" "~" (at 186.69 86.36 0) (effects (font
    (face "Arial") (size 1.27 1.27)) (hide yes)))
  (property "Description" "Multilayer Ceramic Capacitors MLCC - SMD/SMT 16V 0.1uF X7R 0402 10 %" (at 186.69 86.36 0) (effects (font
    (face "Arial") (size 1.27 1.27)) (hide yes)))
  (property "Manufacturer" "TAIYO YUDEN" (at 186.69 86.36 0) (effects (font
    (face "Arial") (size 1.27 1.27)) (hide yes)))
  (property "Mfr Part Number" "MSASE105SB7104KFNA01" (at 186.69 86.36 0) (effects (font
    (face "Arial") (size 1.27 1.27)) (hide yes)))
  (pin "1")
  (pin "2"))
 (symbol
  (lib_id "0_ic:MAX7456")
  (at 147.32 82.55 0)
  (unit 1)
  (exclude_from_sim no)
  (in_bom yes)
  (on_board yes)
  (dnp no)
  (property "Reference" "U4" (at 148.082 78.74 0) (effects (font
    (face "Arial") (size 1.27 1.27))))
  (property "Value" "MAX7456" (at 148.082 81.28 0) (effects (font
    (face "Arial") (size 1.27 1.27))))
  (property "Footprint" "0_package_so:TSSOP-28-1EP_4.4x9.7mm_P0.65mm_EP3.1x6.9mm" (at 142.24 82.55 0) (effects (font
    (face "Arial") (size 1.27 1.27)) (hide yes)))
  (property "Datasheet" "https://www.google.com/url?sa=t&rct=j&q=&esrc=s&source=web&cd=&ved=2ahUKEwjF1sDRpPuCAxVWVKQEHdbJANoQFnoECBIQAQ&url=https%3A%2F%2Fwww.analog.com%2Fmedia%2Fen%2Ftechnical-documentation%2Fdata-sheets%2Fmax7456.pdf&usg=AOvVaw1dyt35otvhfZWKB7ahw57D&opi=89978449" (at 142.24 82.55 0) (effects (font
    (face "Arial") (size 1.27 1.27)) (hide yes)))
  (property "Description" "Single-Channel Monochrome On-Screen Display with Integrated EEPROM" (at 147.32 82.55 0) (effects (font
    (face "Arial") (size 1.27 1.27)) (hide yes)))
  (property "Manufacturer" "Analog Devices" (at 147.32 82.55 0) (effects (font
    (face "Arial") (size 1.27 1.27)) (hide yes)))
  (property "Mfr Part Number" "MAX7456EUI+" (at 147.32 82.55 0) (effects (font
    (face "Arial") (size 1.27 1.27)) (hide yes)))
  (pin "17")
  (pin "4")
  (pin "26")
  (pin "9")
  (pin "23")
  (pin "20")
  (pin "6")
  (pin "5")
  (pin "7")
  (pin "12")
  (pin "22")
  (pin "10")
  (pin "11")
  (pin "24")
  (pin "8")
  (pin "25")
  (pin "EP")
  (pin "3")
  (pin "21")
  (pin "19")
  (pin "18")
  (pin "2")
  (pin "15")
  (pin "13")
  (pin "1")
  (pin "14")
  (pin "16")
  (pin "28")
  (pin "27"))
 (symbol
  (lib_id "Device:R_Small")
  (at 116.84 109.22 90)
  (unit 1)
  (exclude_from_sim no)
  (in_bom yes)
  (on_board yes)
  (dnp no)
  (property "Reference" "R17" (at 116.84 111.125 90) (effects (font
    (face "Arial") (size 1.27 1.27))))
  (property "Value" "33R" (at 116.84 113.03 90) (effects (font
    (face "Arial") (size 1.27 1.27))))
  (property "Footprint" "Resistor_SMD:R_0402_1005Metric" (at 116.84 109.22 0) (effects (font
    (face "Arial") (size 1.27 1.27)) (hide yes)))
  (property "Datasheet" "~" (at 116.84 109.22 0) (effects (font
    (face "Arial") (size 1.27 1.27)) (hide yes)))
  (property "Description" "Thick Film Resistors - SMD 1/16watt 33ohms 1% 100ppm" (at 116.84 109.22 0) (effects (font
    (face "Arial") (size 1.27 1.27)) (hide yes)))
  (property "Manufacturer" "Vishay / Dale" (at 116.84 109.22 0) (effects (font
    (face "Arial") (size 1.27 1.27)) (hide yes)))
  (property "Mfr Part Number" "CRCW040220K0FKED" (at 116.84 109.22 0) (effects (font
    (face "Arial") (size 1.27 1.27)) (hide yes)))
  (pin "1")
  (pin "2"))
 (symbol
  (lib_id "Device:Crystal_GND24_Small")
  (at 116.84 92.71 270)
  (unit 1)
  (exclude_from_sim no)
  (in_bom yes)
  (on_board yes)
  (dnp no)
  (property "Reference" "Y2" (at 112.395 94.615 90) (effects (font
    (face "Arial") (size 1.27 1.27))))
  (property "Value" "27MHz" (at 112.395 97.155 90) (effects (font
    (face "Arial") (size 1.27 1.27))))
  (property "Footprint" "Crystal:Crystal_SMD_2016-4Pin_2.0x1.6mm" (at 116.84 92.71 0) (effects (font
    (face "Arial") (size 1.27 1.27)) (hide yes)))
  (property "Datasheet" "https://ele.kyocera.com/assets/products/crystal-device/cx2016sa_e.pdf" (at 116.84 92.71 0) (effects (font
    (face "Arial") (size 1.27 1.27)) (hide yes)))
  (property "Description" "Crystals 27MHz 8pF AEC-Q200 2 .05X1.65X.45mm" (at 116.84 92.71 0) (effects (font
    (face "Arial") (size 1.27 1.27)) (hide yes)))
  (property "Manufacturer" "KYOCERA AVX" (at 116.84 92.71 0) (effects (font
    (face "Arial") (size 1.27 1.27)) (hide yes)))
  (property "Mfr Part Number" "CX2016SA27000D0GSSCC" (at 116.84 92.71 0) (effects (font
    (face "Arial") (size 1.27 1.27)) (hide yes)))
  (pin "1")
  (pin "2")
  (pin "3")
  (pin "4"))
 (symbol
  (lib_id "Device:R_Small")
  (at 123.19 123.19 90)
  (unit 1)
  (exclude_from_sim no)
  (in_bom yes)
  (on_board yes)
  (dnp no)
  (property "Reference" "R18" (at 123.19 125.095 90) (effects (font
    (face "Arial") (size 1.27 1.27))))
  (property "Value" "10k" (at 123.19 127 90) (effects (font
    (face "Arial") (size 1.27 1.27))))
  (property "Footprint" "Resistor_SMD:R_0402_1005Metric" (at 123.19 123.19 0) (effects (font
    (face "Arial") (size 1.27 1.27)) (hide yes)))
  (property "Datasheet" "~" (at 123.19 123.19 0) (effects (font
    (face "Arial") (size 1.27 1.27)) (hide yes)))
  (property "Description" "Thick Film Resistors - SMD 1/16watt 10Kohms 1% Commercial Use" (at 123.19 123.19 0) (effects (font
    (face "Arial") (size 1.27 1.27)) (hide yes)))
  (property "Manufacturer" "Vishay / Dale" (at 123.19 123.19 0) (effects (font
    (face "Arial") (size 1.27 1.27)) (hide yes)))
  (property "Mfr Part Number" "CRCW040210K0FKEDC" (at 123.19 123.19 0) (effects (font
    (face "Arial") (size 1.27 1.27)) (hide yes)))
  (pin "1")
  (pin "2"))
 (symbol
  (lib_id "Device:R_Small")
  (at 189.23 96.52 270)
  (unit 1)
  (exclude_from_sim no)
  (in_bom yes)
  (on_board yes)
  (dnp no)
  (property "Reference" "R19" (at 189.23 98.425 90) (effects (font
    (face "Arial") (size 1.27 1.27))))
  (property "Value" "75R" (at 189.23 100.33 90) (effects (font
    (face "Arial") (size 1.27 1.27))))
  (property "Footprint" "Resistor_SMD:R_0402_1005Metric" (at 189.23 96.52 0) (effects (font
    (face "Arial") (size 1.27 1.27)) (hide yes)))
  (property "Datasheet" "~" (at 189.23 96.52 0) (effects (font
    (face "Arial") (size 1.27 1.27)) (hide yes)))
  (property "Description" "Thick Film Resistors - SMD 1/16watt 75ohms 1%" (at 189.23 96.52 0) (effects (font
    (face "Arial") (size 1.27 1.27)) (hide yes)))
  (property "Manufacturer" "Vishay / Dale" (at 189.23 96.52 0) (effects (font
    (face "Arial") (size 1.27 1.27)) (hide yes)))
  (property "Mfr Part Number" "CRCW040275R0FKED" (at 189.23 96.52 0) (effects (font
    (face "Arial") (size 1.27 1.27)) (hide yes)))
  (pin "1")
  (pin "2"))
 (symbol
  (lib_name "GND_1")
  (lib_id "power:GND")
  (at 165.1 111.76 0)
  (unit 1)
  (exclude_from_sim no)
  (in_bom yes)
  (on_board yes)
  (dnp no)
  (property "Reference" "#PWR034" (at 165.1 118.11 0) (effects (font
    (face "Arial") (size 1.27 1.27)) (hide yes)))
  (property "Value" "GND" (at 165.1 115.824 0) (effects (font
    (face "Arial") (size 1.27 1.27)) (hide yes)))
  (property "Footprint" "" (at 165.1 111.76 0) (effects (font
    (face "Arial") (size 1.27 1.27)) (hide yes)))
  (property "Datasheet" "" (at 165.1 111.76 0) (effects (font
    (face "Arial") (size 1.27 1.27)) (hide yes)))
  (property "Description" "Power symbol creates a global label with name \"GND\" , ground" (at 165.1 111.76 0) (effects (font
    (face "Arial") (size 1.27 1.27)) (hide yes)))
  (pin "1"))
 (symbol
  (lib_name "GND_1")
  (lib_id "power:GND")
  (at 186.69 90.17 0)
  (unit 1)
  (exclude_from_sim no)
  (in_bom yes)
  (on_board yes)
  (dnp no)
  (property "Reference" "#PWR036" (at 186.69 96.52 0) (effects (font
    (face "Arial") (size 1.27 1.27)) (hide yes)))
  (property "Value" "GND" (at 186.69 94.234 0) (effects (font
    (face "Arial") (size 1.27 1.27)) (hide yes)))
  (property "Footprint" "" (at 186.69 90.17 0) (effects (font
    (face "Arial") (size 1.27 1.27)) (hide yes)))
  (property "Datasheet" "" (at 186.69 90.17 0) (effects (font
    (face "Arial") (size 1.27 1.27)) (hide yes)))
  (property "Description" "Power symbol creates a global label with name \"GND\" , ground" (at 186.69 90.17 0) (effects (font
    (face "Arial") (size 1.27 1.27)) (hide yes)))
  (pin "1")))
